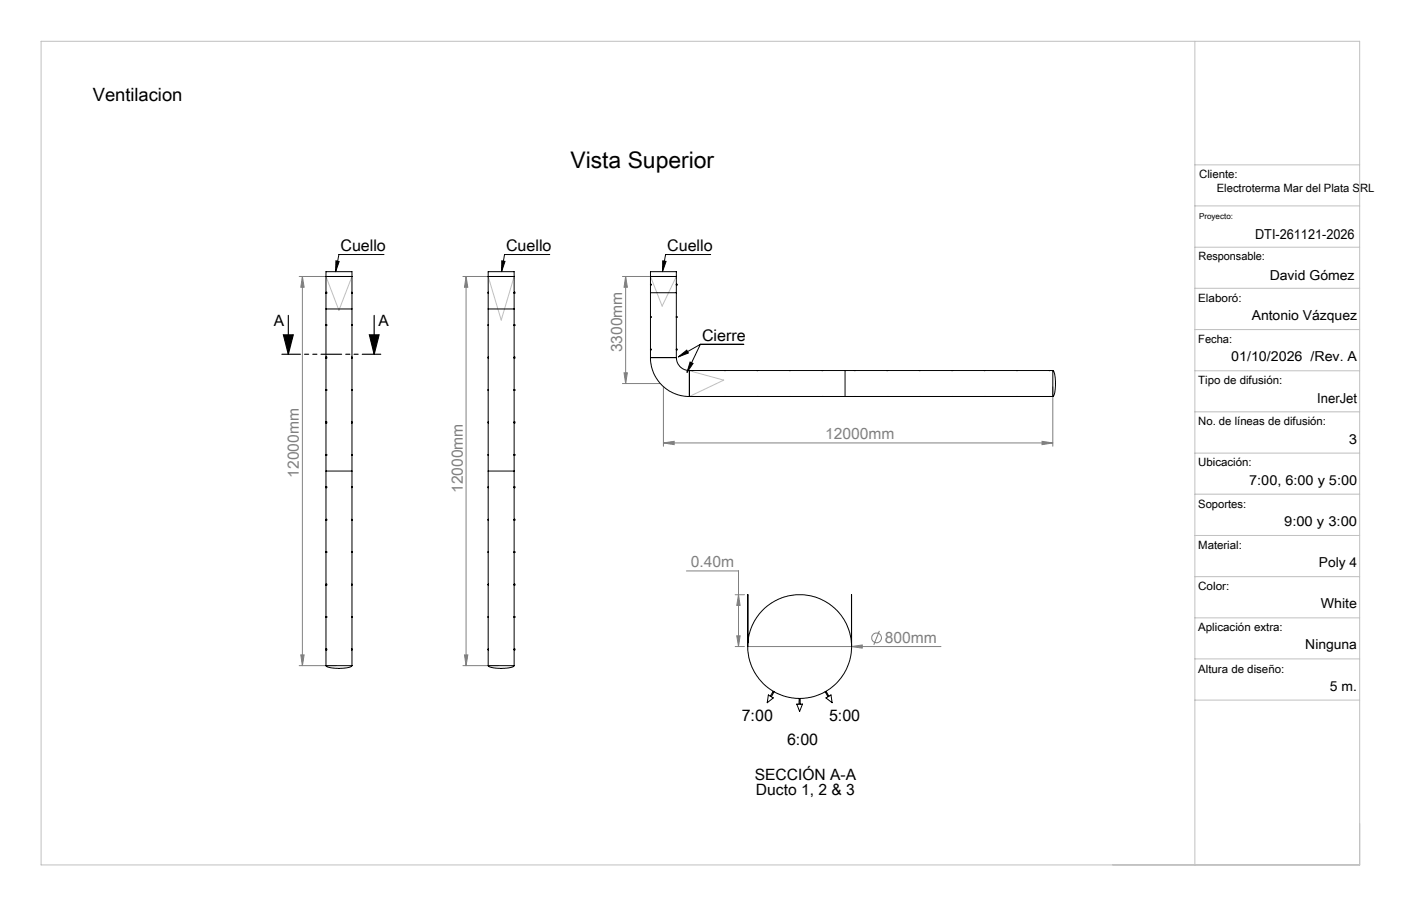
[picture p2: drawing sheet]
<svg xmlns="http://www.w3.org/2000/svg" width="432mm" height="279mm" viewBox="0 0 432 279" stroke-linecap="round" stroke-linejoin="round" font-family="sans-serif">
<g fill="none" stroke="#808080" stroke-width=".31">
<path d="M92.2 85.3h11.3M93.2 85.3v120M93.2 85.3l.5 3.3h-1zM142.7 85.3h10.8M143.7 85.3v120M143.7 85.3l.5 3.3h-1zM191.8 85.3h11.7M192.8 85.3v33M192.8 85.3l.6 3.3h-1.1zM191.8 118.3h11.7M192.3 115h1.1l-.6 3.3zM204.5 119.3v18.3"/>
<path d="M324.5 119.3v18.3M204.5 136.6l3.3-.5v1zM204.5 136.6h120M321.2 136.1l3.3 .5-3.3 .5zM211.6 176.1h16v23.3M226.6 199.4h2.8M226.6 183.4h2.8M227.1 196.1h1l-.5 3.3zM227.6 183.4l.5 3.3h-1zM230.5 199.4h59.5M262.5 199.4l3.2-.5v1zM271 194.6l-1.7 4.3"/>
<path d="M92.2 205.3h11.3M92.7 202h1l-.5 3.3zM142.7 205.3h10.8M143.2 202h1l-.5 3.3z"/>
<circle cx="270.2" cy="196.7" r="1.51"/>
</g>
<path d="M118.4 78.5h-13.9l-1.1 5.3M169.4 78.5h-13.9l-.9 5.3M219 78.5h-13.9l-.9 5.3M103.5 80.4l1 .2-1.1 3.2zM154.7 80.4l.9 .2-1 3.2zM204.3 80.4l1 .2-1.1 3.2zM209.1 110.1l2.6-2.1 .5 .9zM212.7 111.7l.9 .4-1.9 2.7zM215.9 106.2h13.3M215.9 106.2l-6.8 3.9M215.9 106.2l-4.2 8.6" fill="none" stroke="#000" stroke-width=".31"/>
<path d="M88.9 97.3v12M115.3 97.3v12M87.3 103.3h3.1l-1.5 6zM113.8 103.3h3l-1.5 6z" fill="none" stroke="#000" stroke-width=".35"/>
<path d="M117.4 109.2h-30.5" fill="none" stroke="#000" stroke-width=".35" stroke-dasharray="6.3 1.3 1.3 1.3 1.3 1.3" stroke-dashoffset=".6"/>
<g fill="none" stroke="#c0c0c0" stroke-width=".31">
<path d="M12.7 12.7h406.4v254h-406.4zM368.3 12.7v254M368.3 50.8h50.8M368.3 63.5h50.8M368.3 76.2h50.8M100.5 85.3l4 10.4 4-10.4M150.5 85.3l4 13.4 4-13.4M200.5 85.3l3.6 9.1 4.4-9.1M368.3 88.9h50.8M212.3 114.3l10.8 2.9-10.6 5.1M368.3 101.6h50.8M368.3 114.3h50.8"/>
<path d="M368.3 127h50.8M368.3 139.7h50.8M368.3 152.4h50.8M368.3 165.1h50.8M368.3 177.8h50.8M368.3 190.5h50.8M368.3 203.2h50.8M368.3 215.9h50.8"/>
</g>
<g fill="#000">
<path d="M113.8 103.3h3l-1.5 6zM87.3 103.3h3.1l-1.5 6z"/>
<path d="M209.1 110.1l2.6-2.1 .5 .9zM212.7 111.7l.9 .4-1.9 2.7zM103.5 80.4l1 .2-1.1 3.2zM154.7 80.4l.9 .2-1 3.2zM204.3 80.4l1 .2-1.1 3.2z"/>
</g>
<g fill="#808080">
<path d="M262.5 199.4l3.2-.5v1z"/>
<path d="M204.5 136.6l3.3-.5v1zM321.2 136.1l3.3 .5-3.3 .5zM227.1 196.1h1l-.5 3.3zM227.6 183.4l.5 3.3h-1z"/>
<path d="M93.2 85.3l.5 3.3h-1zM92.7 202h1l-.5 3.3zM143.7 85.3l.5 3.3h-1zM143.2 202h1l-.5 3.3zM192.8 85.3l.6 3.3h-1.1zM192.3 115h1.1l-.6 3.3z"/>
</g>
<g fill="none" stroke="#000" stroke-width=".31">
<path d="M100.5 85.3h8M100.5 90.4h.1M100.5 90.1h.1M100.5 95.3h8M108.5 90.1v.3M150.5 85.3h8M150.5 95.3h8M150.5 90.4h.1M150.5 90.1h.1M158.5 90.4h.1M158.5 90.1h.1M200.5 85.3h8"/>
<path d="M200.5 87.9h.1M200.5 87.7h.1M200.5 97.9h.1M200.5 97.6h.1M200.5 90.3h8M208.5 97.9h.1M208.5 97.6h.1M208.5 87.9h.1M208.5 87.7h.1M100.5 110.4h.1M100.5 110.1h.1M100.5 100.4h.1"/>
<path d="M100.5 100.2h.1M108.5 100.2v.2M108.5 110.1v.3M150.5 100.4h.1M150.5 100.2h.1M150.5 110.4h.1M150.5 110.1h.1M158.5 100.4h.1M158.5 100.2h.1M158.5 110.4h.1M158.5 110.1h.1M200.5 110.3l.3 2.8 .7 2 1.2 2.2 1.3 1.6 2.2 1.6 1.6 .9 2 .6 2.7 .3"/>
<path d="M200.5 110.3v-26.5h8v26.5M200.5 110.3h8M200.5 107.9h.1M200.5 107.7h.1M208.5 110.3l.3 1.7 1 1.2 1.1 .7 1.6 .4M208.5 107.9h.1M208.5 107.7h.1M212.5 114.3v8M212.5 114.3h112M213.4 114.3h.1M213.6 114.3h.1M223.3 114.3h.1"/>
<path d="M223.6 114.3h.1M233.3 114.3h.1M233.6 114.3h.1M243.3 114.3h.1M243.6 114.3h.1M253.3 114.3h.1M253.6 114.3h.1M260.5 114.3v8M263.3 114.3h.1M263.6 114.3h.1M273.3 114.3h.1M273.6 114.3h.1"/>
<path d="M283.4 114.3h.1M283.6 114.3h.1M293.3 114.3h.1M293.6 114.3h.1M303.4 114.3h.1M303.6 114.3h.1M313.3 114.3h.1M313.6 114.3h.1M323.4 114.3h.1M323.6 114.3h.1M324.5 114.3l.5 .9 .3 2.1-.2 3.6-.3 1.1-.3 .3M324.5 114.3v8"/>
<path d="M100.5 120.4h.1M100.5 120.2h.1M100.5 130.4h.1M100.5 130.1h.1M108.5 120.2v.2M108.5 130.1v.3M150.5 120.4h.1M150.5 120.2h.1M150.5 130.4h.1M150.5 130.1h.1M158.5 120.4h.1M158.5 120.2h.1"/>
<path d="M158.5 130.4h.1M158.5 130.1h.1M212.5 122.3h112M213.4 122.3h.1M213.6 122.3h.1M223.3 122.3h.1M223.6 122.3h.1M233.3 122.3h.1M233.6 122.3h.1M243.3 122.3h.1M243.6 122.3h.1M253.3 122.3h.1"/>
<path d="M253.6 122.3h.1M263.3 122.3h.1M263.6 122.3h.1M273.3 122.3h.1M273.6 122.3h.1M283.4 122.3h.1M283.6 122.3h.1M293.3 122.3h.1M293.6 122.3h.1M303.4 122.3h.1M303.6 122.3h.1M313.3 122.3h.1"/>
<path d="M313.6 122.3h.1M323.4 122.3h.1M323.6 122.3h.1M100.5 150.4h.1M100.5 150.1h.1M100.5 140.4h.1M100.5 140.2h.1M100.5 145.3h8M108.5 140.2v.2M108.5 150.1v.3M150.5 145.3h8M150.5 140.2h.1"/>
<path d="M150.5 140.4h.1M150.5 150.4h.1M150.5 150.1h.1M158.5 140.4h.1M158.5 140.2h.1M158.5 150.4h.1M158.5 150.1h.1M100.5 160.4h.1M100.5 160.2h.1M100.5 170.4h.1M100.5 170.1h.1M108.5 170.1v.3"/>
<path d="M108.5 160.2v.2M150.5 170.4h.1M150.5 170.1h.1M150.5 160.4h.1M150.5 160.2h.1M158.5 170.4h.1M158.5 170.1h.1M158.5 160.4h.1M158.5 160.2h.1M100.5 190.4h.1M100.5 190.1h.1M100.5 180.4h.1"/>
<path d="M100.5 180.2h.1M108.5 190.1v.3M108.5 180.2v.2M150.5 190.4h.1M150.5 190.1h.1M150.5 180.4h.1M150.5 180.2h.1M158.5 190.1h.1M158.5 190.4h.1M158.5 180.4h.1M158.5 180.2h.1M230.5 198.3v-14.9v16"/>
<path d="M262.4 183.4l.1 16M262.4 183.4h.1M100.5 205.3l.9 .5 2.7 .3 2.6-.1 1.1-.3 .7-.4M100.5 205.3v-121.5h8v121.5M100.5 200.4h.1M100.5 200.2h.1M100.5 205.3h8M108.5 200.2v.2M150.5 205.3l1 .5 2.6 .3 3-.2 .9-.2 .5-.4M150.5 205.3v-121.5h8v121.5M150.5 205.3h8M150.5 200.4h.1"/>
<path d="M150.5 200.2h.1M158.5 200.4h.1M158.5 200.2h.1M238.3 213.2l-.9 1.5-.6-.4-.3 2.4 1.8-1.5-.6-.3 .9-1.6M246.3 215.4v1.8l-.7-.1 .9 2.3 .8-2.3-.7 .1v-1.8M254.6 213.2l.9 1.5 .6-.4 .4 2.4-1.9-1.5 .6-.3-.9-1.6"/>
<circle cx="246.5" cy="199.4" r="16"/>
</g>
<text font-size="7.1" x="175.8" y="51.8">Vista Superior</text>
<text font-size="5.6" x="28.6" y="31.2">Ventilacion</text>
<g font-size="4.9">
<text x="104.9" y="77.3">Cuello</text>
<text x="156" y="77.3">Cuello</text>
<text x="205.6" y="77.3">Cuello</text>
<text x="216.4" y="105">Cierre</text>
<text x="228.6" y="222.4">7:00</text>
<text x="255.5" y="222.4">5:00</text>
<text x="242.6" y="229.7">6:00</text>
</g>
<g font-size="4.8">
<text x="84.4" y="100.7">A</text>
<text x="116.6" y="100.7">A</text>
<text x="232.6" y="240.6">SECCIÓN A-A</text>
<text x="233" y="245.2">Ducto 1, 2 &amp; 3</text>
</g>
<g font-size="4.8" fill="#808080">
<text x="191.8" y="108.6" transform="rotate(-90 191.8 108.6)">3300mm</text>
<text x="254.3" y="135.5">12000mm</text>
<text x="92.1" y="147.3" transform="rotate(-90 92.1 147.3)">12000mm</text>
<text x="142.6" y="152" transform="rotate(-90 142.6 152)">12000mm</text>
<text x="212.9" y="175">0.40m</text>
<text x="272.7" y="198.3">800mm</text>
</g>
<g font-size="4.2">
<text x="386.9" y="73.8">DTI-261121-2026</text>
<text x="391.4" y="86.2">David Gómez</text>
<text x="385.8" y="98.7">Antonio Vázquez</text>
<text x="379.5" y="111.3">01/10/2026 /Rev. A</text>
<text x="406" y="124.1">InerJet</text>
<text x="415.7" y="136.8">3</text>
<text x="385" y="149.5">7:00, 6:00 y 5:00</text>
<text x="395.8" y="162.2">9:00 y 3:00</text>
<text x="406.5" y="174.9">Poly 4</text>
<text x="407.1" y="187.6">White</text>
<text x="402.3" y="200.1">Ninguna</text>
<text x="409.9" y="213.2">5 m.</text>
</g>
<g font-size="3.5">
<text x="369.6" y="54.8">Cliente:</text>
<text x="375" y="59.1">Electroterma Mar del Plata SRL</text>
<text x="369.4" y="80">Responsable:</text>
<text x="369.3" y="93">Elaboró:</text>
<text x="369.3" y="105.7">Fecha:</text>
<text x="369.3" y="118.4">Tipo de difusión:</text>
<text x="369.3" y="131.1">No. de líneas de difusión:</text>
<text x="369.3" y="143.8">Ubicación:</text>
<text x="369.3" y="156.5">Soportes:</text>
<text x="369.3" y="169.2">Material:</text>
<text x="369.3" y="181.9">Color:</text>
<text x="369.3" y="194.6">Aplicación extra:</text>
<text x="369.3" y="207.7">Altura de diseño:</text>
</g>
<text font-size="2.5" x="369.5" y="67.4">Proyecto:</text>
</svg>
